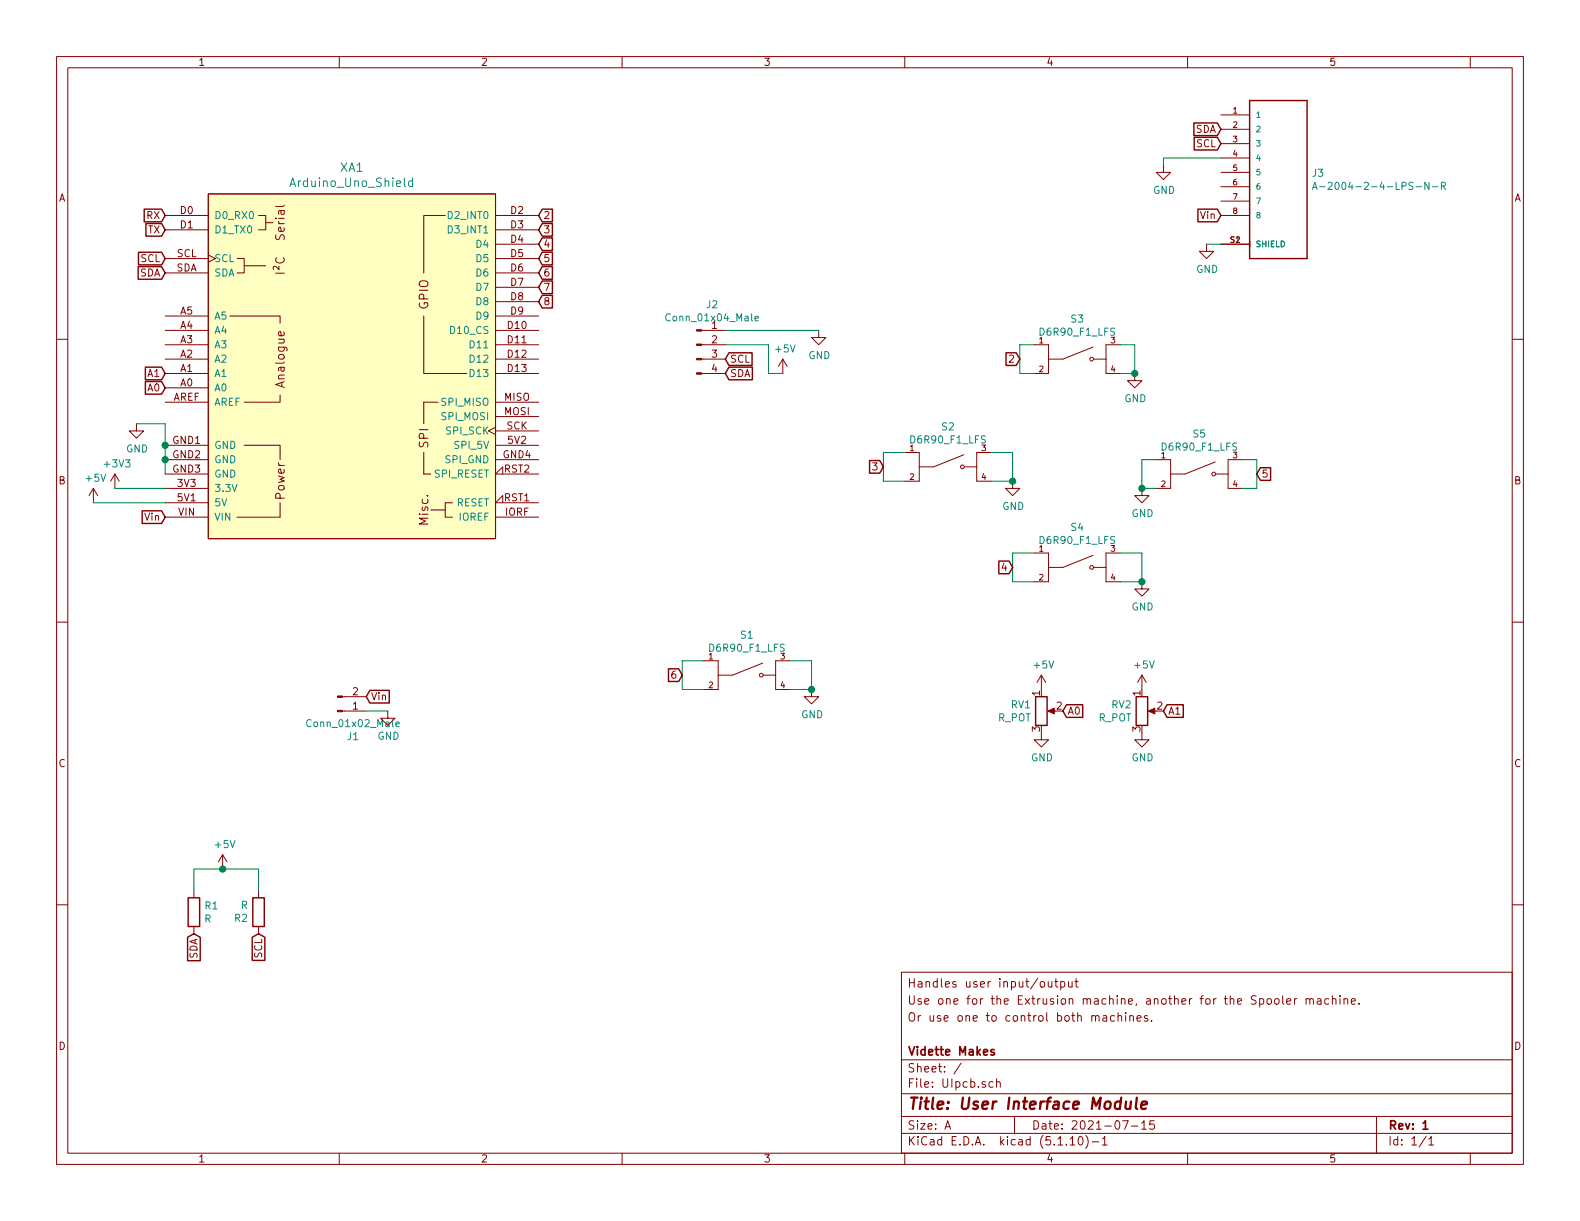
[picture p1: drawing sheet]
EESchema Schematic File Version 4
EELAYER 30 0
EELAYER END
$Descr A 11000 8500
encoding utf-8
Sheet 1 1
Title "User Interface Module"
Date "2021-07-15"
Rev "1"
Comp "Vidette Makes"
Comment1 ""
Comment2 "Or use one to control both machines."
Comment3 "Use one for the Extrusion machine, another for the Spooler machine."
Comment4 "Handles user input/output"
$EndDescr
$Comp
L D6R90_F1_LFS:D6R90_F1_LFS S3
U 1 1
P 7500 2500
F 0 "S3" H 7500 2781 50  0000 C CNN
F 1 "D6R90_F1_LFS" H 7500 2690 50  0000 C CNN
F 2 "D6R90_F1_LFS:SW_D6R90_F1_LFS" H 7200 2800 50  0001 L BNN
F 3 "" H 8050 2500 50  0001 L BNN
F 4 "N/A" H 8050 2500 50  0001 L BNN "PARTREV"
F 5 "C&K" H 8050 2500 50  0001 L BNN "MANUFACTURER"
F 6 "14.3 mm" H 8050 2500 50  0001 L BNN "MAXIMUM_PACKAGE_HEIGHT"
F 7 "Manufacturer Recommendations" H 7050 2700 50  0001 L BNN "STANDARD"
	1    7500 2500
	1    0    0    -1  
$EndComp
$Comp
L D6R90_F1_LFS:D6R90_F1_LFS S2
U 1 1
P 6600 3250
F 0 "S2" H 6600 3531 50  0000 C CNN
F 1 "D6R90_F1_LFS" H 6600 3440 50  0000 C CNN
F 2 "D6R90_F1_LFS:SW_D6R90_F1_LFS" H 6300 3550 50  0001 L BNN
F 3 "" H 7150 3250 50  0001 L BNN
F 4 "N/A" H 7150 3250 50  0001 L BNN "PARTREV"
F 5 "C&K" H 7150 3250 50  0001 L BNN "MANUFACTURER"
F 6 "14.3 mm" H 7150 3250 50  0001 L BNN "MAXIMUM_PACKAGE_HEIGHT"
F 7 "Manufacturer Recommendations" H 6150 3450 50  0001 L BNN "STANDARD"
	1    6600 3250
	1    0    0    -1  
$EndComp
$Comp
L D6R90_F1_LFS:D6R90_F1_LFS S5
U 1 1
P 8350 3300
F 0 "S5" H 8350 3581 50  0000 C CNN
F 1 "D6R90_F1_LFS" H 8350 3490 50  0000 C CNN
F 2 "D6R90_F1_LFS:SW_D6R90_F1_LFS" H 8050 3600 50  0001 L BNN
F 3 "" H 8900 3300 50  0001 L BNN
F 4 "N/A" H 8900 3300 50  0001 L BNN "PARTREV"
F 5 "C&K" H 8900 3300 50  0001 L BNN "MANUFACTURER"
F 6 "14.3 mm" H 8900 3300 50  0001 L BNN "MAXIMUM_PACKAGE_HEIGHT"
F 7 "Manufacturer Recommendations" H 7900 3500 50  0001 L BNN "STANDARD"
	1    8350 3300
	1    0    0    -1  
$EndComp
$Comp
L D6R90_F1_LFS:D6R90_F1_LFS S4
U 1 1
P 7500 3950
F 0 "S4" H 7500 4231 50  0000 C CNN
F 1 "D6R90_F1_LFS" H 7500 4140 50  0000 C CNN
F 2 "D6R90_F1_LFS:SW_D6R90_F1_LFS" H 7200 4250 50  0001 L BNN
F 3 "" H 8050 3950 50  0001 L BNN
F 4 "N/A" H 8050 3950 50  0001 L BNN "PARTREV"
F 5 "C&K" H 8050 3950 50  0001 L BNN "MANUFACTURER"
F 6 "14.3 mm" H 8050 3950 50  0001 L BNN "MAXIMUM_PACKAGE_HEIGHT"
F 7 "Manufacturer Recommendations" H 7050 4150 50  0001 L BNN "STANDARD"
	1    7500 3950
	1    0    0    -1  
$EndComp
Wire Wire Line
	7200 4050 7050 4050
Wire Wire Line
	7050 4050 7050 3850
Wire Wire Line
	7050 3850 7200 3850
Wire Wire Line
	7800 3850 7950 3850
Wire Wire Line
	7950 3850 7950 4050
Wire Wire Line
	7950 4050 7800 4050
Wire Wire Line
	6300 3150 6150 3150
Wire Wire Line
	6150 3150 6150 3350
Wire Wire Line
	6150 3350 6300 3350
Wire Wire Line
	7200 2400 7100 2400
Wire Wire Line
	7100 2400 7100 2600
Wire Wire Line
	7100 2600 7200 2600
Wire Wire Line
	8050 3200 7950 3200
Wire Wire Line
	7950 3200 7950 3400
Wire Wire Line
	7950 3400 8050 3400
Wire Wire Line
	6900 3150 7050 3150
Wire Wire Line
	7050 3150 7050 3350
Wire Wire Line
	7050 3350 6900 3350
Wire Wire Line
	7800 2400 7900 2400
Wire Wire Line
	7900 2400 7900 2600
Wire Wire Line
	7900 2600 7800 2600
Wire Wire Line
	8650 3200 8750 3200
Wire Wire Line
	8750 3200 8750 3400
Wire Wire Line
	8750 3400 8650 3400
$Comp
L power:GND #PWR0102
U 1 1
P 7050 3350
F 0 "#PWR0102" H 7050 3100 50  0001 C CNN
F 1 "GND" H 7055 3177 50  0000 C CNN
F 2 "" H 7050 3350 50  0001 C CNN
F 3 "" H 7050 3350 50  0001 C CNN
	1    7050 3350
	1    0    0    -1  
$EndComp
Connection ~ 7050 3350
$Comp
L power:GND #PWR0103
U 1 1
P 7950 4050
F 0 "#PWR0103" H 7950 3800 50  0001 C CNN
F 1 "GND" H 7955 3877 50  0000 C CNN
F 2 "" H 7950 4050 50  0001 C CNN
F 3 "" H 7950 4050 50  0001 C CNN
	1    7950 4050
	1    0    0    -1  
$EndComp
Connection ~ 7950 4050
$Comp
L power:GND #PWR0104
U 1 1
P 7950 3400
F 0 "#PWR0104" H 7950 3150 50  0001 C CNN
F 1 "GND" H 7955 3227 50  0000 C CNN
F 2 "" H 7950 3400 50  0001 C CNN
F 3 "" H 7950 3400 50  0001 C CNN
	1    7950 3400
	1    0    0    -1  
$EndComp
Connection ~ 7950 3400
$Comp
L power:GND #PWR0105
U 1 1
P 7900 2600
F 0 "#PWR0105" H 7900 2350 50  0001 C CNN
F 1 "GND" H 7905 2427 50  0000 C CNN
F 2 "" H 7900 2600 50  0001 C CNN
F 3 "" H 7900 2600 50  0001 C CNN
	1    7900 2600
	1    0    0    -1  
$EndComp
Connection ~ 7900 2600
$Comp
L Device:R_POT RV1
U 1 1
P 7250 4950
F 0 "RV1" H 7181 4996 50  0000 R CNN
F 1 "R_POT" H 7181 4905 50  0000 R CNN
F 2 "P120_pot:P120PK" H 7250 4950 50  0001 C CNN
F 3 "~" H 7250 4950 50  0001 C CNN
	1    7250 4950
	1    0    0    -1  
$EndComp
$Comp
L Device:R_POT RV2
U 1 1
P 7950 4950
F 0 "RV2" H 7881 4996 50  0000 R CNN
F 1 "R_POT" H 7881 4905 50  0000 R CNN
F 2 "P120_pot:P120PK" H 7950 4950 50  0001 C CNN
F 3 "~" H 7950 4950 50  0001 C CNN
	1    7950 4950
	1    0    0    -1  
$EndComp
$Comp
L power:GND #PWR0112
U 1 1
P 7250 5100
F 0 "#PWR0112" H 7250 4850 50  0001 C CNN
F 1 "GND" H 7255 4927 50  0000 C CNN
F 2 "" H 7250 5100 50  0001 C CNN
F 3 "" H 7250 5100 50  0001 C CNN
	1    7250 5100
	1    0    0    -1  
$EndComp
$Comp
L power:GND #PWR0113
U 1 1
P 7950 5100
F 0 "#PWR0113" H 7950 4850 50  0001 C CNN
F 1 "GND" H 7955 4927 50  0000 C CNN
F 2 "" H 7950 5100 50  0001 C CNN
F 3 "" H 7950 5100 50  0001 C CNN
	1    7950 5100
	1    0    0    -1  
$EndComp
$Comp
L power:+5V #PWR0116
U 1 1
P 7950 4800
F 0 "#PWR0116" H 7950 4650 50  0001 C CNN
F 1 "+5V" H 7965 4973 50  0000 C CNN
F 2 "" H 7950 4800 50  0001 C CNN
F 3 "" H 7950 4800 50  0001 C CNN
	1    7950 4800
	1    0    0    -1  
$EndComp
$Comp
L power:+5V #PWR0117
U 1 1
P 7250 4800
F 0 "#PWR0117" H 7250 4650 50  0001 C CNN
F 1 "+5V" H 7265 4973 50  0000 C CNN
F 2 "" H 7250 4800 50  0001 C CNN
F 3 "" H 7250 4800 50  0001 C CNN
	1    7250 4800
	1    0    0    -1  
$EndComp
Text GLabel 6150 3250 0    50   Input ~ 0
3
Text GLabel 8750 3300 2    50   Input ~ 0
5
Text GLabel 7100 2500 0    50   Input ~ 0
2
Text GLabel 7050 3950 0    50   Input ~ 0
4
Text GLabel 7400 4950 2    50   Input ~ 0
A0
Text GLabel 8100 4950 2    50   Input ~ 0
A1
$Comp
L Connector:Conn_01x02_Male J1
U 1 1
P 2350 4950
F 0 "J1" H 2458 5131 50  0000 C CNN
F 1 "Conn_01x02_Male" H 2458 5040 50  0000 C CNN
F 2 "Connector_PinHeader_2.54mm:PinHeader_1x02_P2.54mm_Vertical" H 2350 4950 50  0001 C CNN
F 3 "~" H 2350 4950 50  0001 C CNN
	1    2350 4950
	1    0    0    1   
$EndComp
$Comp
L power:GND #PWR04
U 1 1
P 2700 4950
F 0 "#PWR04" H 2700 4700 50  0001 C CNN
F 1 "GND" H 2705 4777 50  0000 C CNN
F 2 "" H 2700 4950 50  0001 C CNN
F 3 "" H 2700 4950 50  0001 C CNN
	1    2700 4950
	1    0    0    -1  
$EndComp
Wire Wire Line
	2550 4950 2700 4950
$Comp
L A-2004-2-4-LPS-N-R:A-2004-2-4-LPS-N-R J3
U 1 1
P 8900 1200
F 0 "J3" H 9130 1196 50  0000 L CNN
F 1 "A-2004-2-4-LPS-N-R" H 9130 1105 50  0000 L CNN
F 2 "A-2004-2-4-LPS-N-R:ASSMANN_A-2004-2-4-LPS-N-R" H 8900 1200 50  0001 L BNN
F 3 "" H 8900 1200 50  0001 L BNN
F 4 "13.20mm" H 8900 1200 50  0001 L BNN "MAXIMUM_PACKGE_HEIGHT"
F 5 "Manufacturer Recommendations" H 8900 1200 50  0001 L BNN "STANDARD"
F 6 "00" H 8900 1200 50  0001 L BNN "PARTREV"
F 7 "ASSMANN" H 8900 1200 50  0001 L BNN "MANUFACTURER"
	1    8900 1200
	1    0    0    -1  
$EndComp
Text GLabel 3750 1500 2    50   Input ~ 0
2
Text GLabel 3750 1600 2    50   Input ~ 0
3
Text GLabel 3750 1700 2    50   Input ~ 0
4
Text GLabel 3750 1800 2    50   Input ~ 0
5
Text GLabel 3750 1900 2    50   Input ~ 0
6
Text GLabel 3750 2000 2    50   Input ~ 0
7
Text GLabel 1150 1500 0    50   Input ~ 0
RX
Text GLabel 1150 1600 0    50   Input ~ 0
TX
$Comp
L D6R90_F1_LFS:D6R90_F1_LFS S1
U 1 1
P 5200 4700
F 0 "S1" H 5200 4981 50  0000 C CNN
F 1 "D6R90_F1_LFS" H 5200 4890 50  0000 C CNN
F 2 "D6R90_F1_LFS:SW_D6R90_F1_LFS" H 4900 5000 50  0001 L BNN
F 3 "" H 5750 4700 50  0001 L BNN
F 4 "N/A" H 5750 4700 50  0001 L BNN "PARTREV"
F 5 "C&K" H 5750 4700 50  0001 L BNN "MANUFACTURER"
F 6 "14.3 mm" H 5750 4700 50  0001 L BNN "MAXIMUM_PACKAGE_HEIGHT"
F 7 "Manufacturer Recommendations" H 4750 4900 50  0001 L BNN "STANDARD"
	1    5200 4700
	1    0    0    -1  
$EndComp
Wire Wire Line
	4900 4800 4750 4800
Wire Wire Line
	4750 4800 4750 4600
Wire Wire Line
	4750 4600 4900 4600
Wire Wire Line
	5500 4600 5650 4600
Wire Wire Line
	5650 4600 5650 4800
Wire Wire Line
	5650 4800 5500 4800
$Comp
L power:GND #PWR06
U 1 1
P 5650 4800
F 0 "#PWR06" H 5650 4550 50  0001 C CNN
F 1 "GND" H 5655 4627 50  0000 C CNN
F 2 "" H 5650 4800 50  0001 C CNN
F 3 "" H 5650 4800 50  0001 C CNN
	1    5650 4800
	1    0    0    -1  
$EndComp
Connection ~ 5650 4800
Text GLabel 4750 4700 0    50   Input ~ 0
6
Text GLabel 3750 2100 2    50   Input ~ 0
8
Text GLabel 1150 2700 0    50   Input ~ 0
A0
Text GLabel 1150 2600 0    50   Input ~ 0
A1
$Comp
L Connector:Conn_01x04_Male J2
U 1 1
P 4850 2400
F 0 "J2" H 4958 2681 50  0000 C CNN
F 1 "Conn_01x04_Male" H 4958 2590 50  0000 C CNN
F 2 "Connector_PinHeader_2.54mm:PinHeader_1x04_P2.54mm_Vertical" H 4850 2400 50  0001 C CNN
F 3 "~" H 4850 2400 50  0001 C CNN
	1    4850 2400
	1    0    0    -1  
$EndComp
Text GLabel 5050 2500 2    50   Input ~ 0
SCL
Text GLabel 5050 2600 2    50   Input ~ 0
SDA
$Comp
L power:GND #PWR07
U 1 1
P 5700 2300
F 0 "#PWR07" H 5700 2050 50  0001 C CNN
F 1 "GND" H 5705 2127 50  0000 C CNN
F 2 "" H 5700 2300 50  0001 C CNN
F 3 "" H 5700 2300 50  0001 C CNN
	1    5700 2300
	1    0    0    -1  
$EndComp
$Comp
L power:+5V #PWR05
U 1 1
P 5450 2600
F 0 "#PWR05" H 5450 2450 50  0001 C CNN
F 1 "+5V" H 5465 2773 50  0000 C CNN
F 2 "" H 5450 2600 50  0001 C CNN
F 3 "" H 5450 2600 50  0001 C CNN
	1    5450 2600
	1    0    0    -1  
$EndComp
Wire Wire Line
	5450 2600 5350 2600
Wire Wire Line
	5350 2400 5050 2400
Wire Wire Line
	5050 2300 5700 2300
Wire Wire Line
	5350 2400 5350 2600
Text GLabel 1150 1800 0    50   Input ~ 0
SCL
Text GLabel 1150 1900 0    50   Input ~ 0
SDA
Text GLabel 2550 4850 2    50   Input ~ 0
Vin
$Comp
L power:GND #PWR02
U 1 1
P 950 2950
F 0 "#PWR02" H 950 2700 50  0001 C CNN
F 1 "GND" H 955 2777 50  0000 C CNN
F 2 "" H 950 2950 50  0001 C CNN
F 3 "" H 950 2950 50  0001 C CNN
	1    950  2950
	1    0    0    -1  
$EndComp
$Comp
L power:+3V3 #PWR03
U 1 1
P 800 3400
F 0 "#PWR03" H 800 3250 50  0001 C CNN
F 1 "+3V3" H 815 3573 50  0000 C CNN
F 2 "" H 800 3400 50  0001 C CNN
F 3 "" H 800 3400 50  0001 C CNN
	1    800  3400
	1    0    0    -1  
$EndComp
$Comp
L power:+5V #PWR01
U 1 1
P 650 3500
F 0 "#PWR01" H 650 3350 50  0001 C CNN
F 1 "+5V" H 665 3673 50  0000 C CNN
F 2 "" H 650 3500 50  0001 C CNN
F 3 "" H 650 3500 50  0001 C CNN
	1    650  3500
	1    0    0    -1  
$EndComp
Text GLabel 1150 3600 0    50   Input ~ 0
Vin
Text GLabel 8500 900  0    50   Input ~ 0
SDA
Text GLabel 8500 1000 0    50   Input ~ 0
SCL
$Comp
L power:GND #PWR08
U 1 1
P 8100 1150
F 0 "#PWR08" H 8100 900 50  0001 C CNN
F 1 "GND" H 8105 977 50  0000 C CNN
F 2 "" H 8100 1150 50  0001 C CNN
F 3 "" H 8100 1150 50  0001 C CNN
	1    8100 1150
	1    0    0    -1  
$EndComp
Wire Wire Line
	8100 1150 8100 1100
Wire Wire Line
	8100 1100 8500 1100
$Comp
L arduino:Arduino_Uno_Shield XA1
U 1 1
P 2450 2550
F 0 "XA1" H 2450 3937 60  0000 C CNN
F 1 "Arduino_Uno_Shield" H 2450 3831 60  0000 C CNN
F 2 "Arduino:Arduino_Uno_Shield" H 4250 6300 60  0001 C CNN
F 3 "https://store.arduino.cc/arduino-uno-rev3" H 4250 6300 60  0001 C CNN
	1    2450 2550
	1    0    0    -1  
$EndComp
Wire Wire Line
	950  2950 1150 2950
Wire Wire Line
	1150 2950 1150 3100
Connection ~ 1150 3100
Wire Wire Line
	1150 3100 1150 3200
Connection ~ 1150 3200
Wire Wire Line
	1150 3200 1150 3300
Wire Wire Line
	800  3400 1150 3400
Wire Wire Line
	1150 3500 650  3500
$Comp
L Device:R R1
U 1 1
P 1350 6350
F 0 "R1" H 1420 6396 50  0000 L CNN
F 1 "R" H 1420 6305 50  0000 L CNN
F 2 "Resistor_THT:R_Axial_DIN0207_L6.3mm_D2.5mm_P10.16mm_Horizontal" V 1280 6350 50  0001 C CNN
F 3 "~" H 1350 6350 50  0001 C CNN
	1    1350 6350
	1    0    0    -1  
$EndComp
$Comp
L Device:R R2
U 1 1
P 1800 6350
F 0 "R2" H 1870 6396 50  0000 L CNN
F 1 "R" H 1870 6305 50  0000 L CNN
F 2 "Resistor_THT:R_Axial_DIN0207_L6.3mm_D2.5mm_P10.16mm_Horizontal" V 1730 6350 50  0001 C CNN
F 3 "~" H 1800 6350 50  0001 C CNN
	1    1800 6350
	-1   0    0    1   
$EndComp
$Comp
L power:+5V #PWR010
U 1 1
P 1550 6050
F 0 "#PWR010" H 1550 5900 50  0001 C CNN
F 1 "+5V" H 1565 6223 50  0000 C CNN
F 2 "" H 1550 6050 50  0001 C CNN
F 3 "" H 1550 6050 50  0001 C CNN
	1    1550 6050
	1    0    0    -1  
$EndComp
Wire Wire Line
	1350 6200 1350 6050
Wire Wire Line
	1350 6050 1550 6050
Wire Wire Line
	1550 6050 1800 6050
Wire Wire Line
	1800 6050 1800 6200
Connection ~ 1550 6050
Text GLabel 1800 6500 3    50   Input ~ 0
SCL
Text GLabel 1350 6500 3    50   Input ~ 0
SDA
Text GLabel 8500 1500 0    50   Input ~ 0
Vin
$Comp
L power:GND #PWR0101
U 1 1
P 8400 1700
F 0 "#PWR0101" H 8400 1450 50  0001 C CNN
F 1 "GND" H 8405 1527 50  0000 C CNN
F 2 "" H 8400 1700 50  0001 C CNN
F 3 "" H 8400 1700 50  0001 C CNN
	1    8400 1700
	1    0    0    -1  
$EndComp
Wire Wire Line
	8400 1700 8500 1700
$EndSCHEMATC
